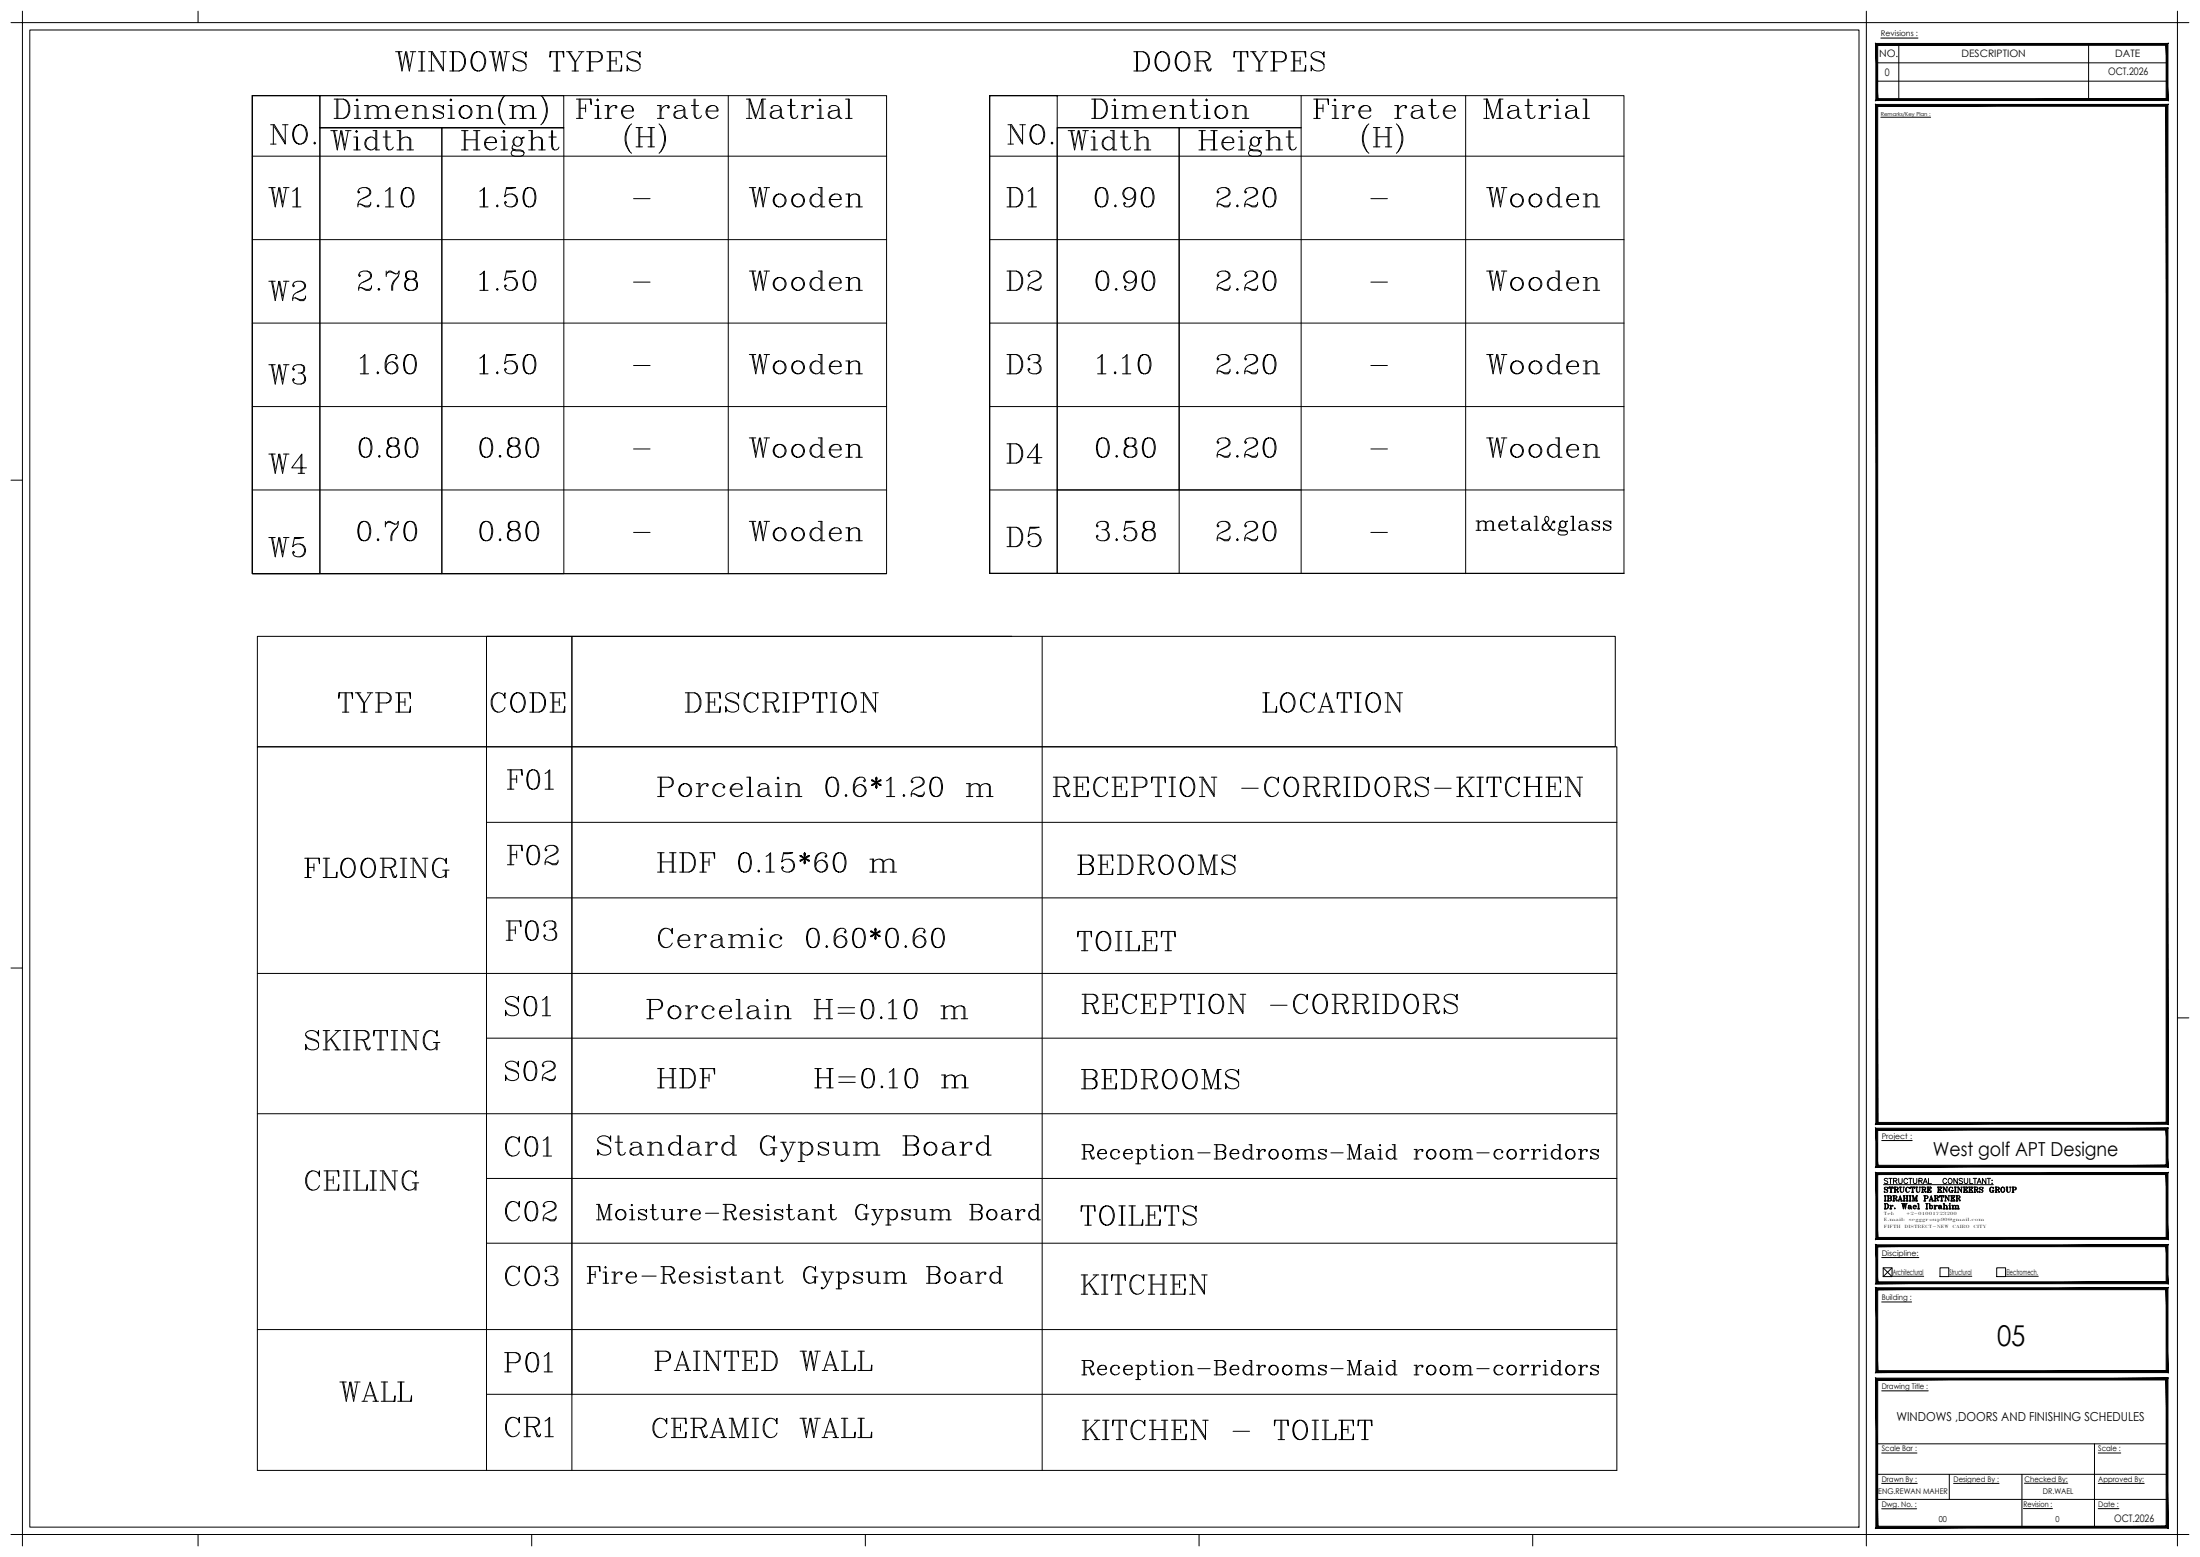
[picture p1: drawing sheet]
<svg xmlns="http://www.w3.org/2000/svg" width="1189mm" height="841mm" viewBox="0 0 1189 841" stroke-linecap="round" stroke-linejoin="round" font-family="sans-serif">
<!-- layer: X-SA-FRAME-GENERAL-A0$0$A-FRAM-MEDM -->
<g fill="none" stroke="#000" stroke-width=".54">
<path d="M12 12h1165v817h-1165zM1009 12v817M1014 34h157M1026 24v30M1129 24v30M1014 44h157M1048 685h5v5h-5zM1079 685h5v5h-5zM1014 780h157M1132 780v45M1014 796h157M1053 796v14"/>
<path d="M1093 796v29M1014 810h157"/>
</g>
<!-- layer: X-SA-FRAME-GENERAL-A0$0$A-FRAM-XLIT -->
<g fill="none" stroke="#000" stroke-width=".54">
<path d="M12 6v6h-6M16 16h989v809h-989zM107 6v6M1009 6v6M1177 6v6h6M6 259h6M6 523h6M1177 550h6M6 829h6v6M107 829v6M287 829v6M468 829v6"/>
<path d="M648 829v6M828 829v6M1009 829v6M1183 829h-6v6"/>
</g>
<!-- layer: X-SA-FRAME-GENERAL-A0$0$A-FRAM-TEXT -->
<g fill="none" stroke="#000" stroke-width=".54">
<path d="M1016 21h20M1016 63h27M1017 616h16M1017 679h20M1023 689h17M1053 689h13M1084 689h17M1017 703h16M1017 751h25M1017 785h19M1134 785h12M1017 815h19"/>
<path d="M1017 801h19M1056 801h24M1093 815h16M1094 801h23M1134 815h11M1134 801h25"/>
</g>
<!-- layer: X-SA-FRAME-GENERAL-A0$0$A-FRAM-XLIT -->
<g fill="#000" stroke="#000" stroke-width=".54">
<path d="M1015 24h156l1-1zM1014 23h158l-157 1zM1014 23l1 30v-29zM1014 23l1 30-1 1zM1015 53l-1 1 157-1zM1014 54l157-1 1 1zM1171 24v29l1 1zM1171 24l1-1v31z"/>
<path d="M1014 56l1 1 157-1zM1015 57l157-1-1 1zM1172 56l-1 1 1 550zM1171 57l1 550-1-1zM1014 607h158l-1-1zM1014 607l1-1h156zM1014 56v551l1-1zM1014 56l1 1v549z"/>
<path d="M1014 609l1 1 157-1zM1015 610l157-1-1 1zM1172 609l-1 1 1 20zM1171 610l1 20-1-1zM1014 630h158l-1-1zM1014 630l1-1h156zM1014 609v21l1-1zM1014 609l1 1v19z"/>
<path d="M1014 633l1 1 157-1zM1015 634l157-1-1 1zM1172 633l-1 1 1 35zM1171 634l1 35-1-1zM1014 669h158l-1-1zM1014 669l1-1h156zM1014 633v36l1-1zM1014 633l1 1v34z"/>
<path d="M1014 693l157-1h-156zM1014 693l157-1 1 1zM1171 673v19l1 1zM1171 673l1-1v21zM1015 673h156l1-1zM1014 672h158l-157 1zM1014 672l1 20v-19zM1014 672l1 20-1 1z"/>
<path d="M1015 697h156l1-1zM1014 696h158l-157 1zM1014 696l1 44v-43zM1014 696l1 44-1 1zM1015 740l-1 1 157-1zM1014 741l157-1 1 1zM1171 697v43l1 1zM1172 696v45l-1-44z"/>
<path d="M1015 745h156l1-1zM1014 744h158l-157 1zM1014 744l1 80v-79zM1014 744l1 80-1 1zM1014 825l157-1h-156zM1014 825l157-1 1 1zM1171 745v79l1 1zM1171 745l1-1v81z"/>
</g>
<!-- layer: WWTP Cadr$0$TB-TITLE-2 -->
<path d="M1018 640h59" fill="none" stroke="#000" stroke-width=".54"/>
<!-- layer: A0-INT DIMENTION -->
<g fill="none" stroke="#000" stroke-width=".54">
<path d="M136 52v258h37v-258h-37h343v258h-343zM173 52h132v17h-132zM394 52v258M535 52v258h36v-258h-36h343v258h-343zM703 52v258M792 52v258M173 69h66v241h-66zM173 69h132M239 69h66v241h-66zM571 69h132M637 69v241M136 84h343"/>
<path d="M535 84h343M136 129h343M535 129h343M136 175h343M535 175h343M136 220h343M535 220h343M136 265h343M535 265h343M571 265h66v-196h-66v241M136 310h343M535 310h343"/>
</g>
<!-- layer: A0-WIN TAG -->
<g fill="none" stroke="#000" stroke-width=".54">
<path d="M340 68a13 13 0 0 0 0 14M341 67a11 11 0 0 0 0 16M344 79h3M345 69v10M346 69v10M346 74h6M350 79h4M352 69v10M356 67a11 11 0 0 1 0 16M357 68a13 13 0 0 1 0 14M739 68a13 13 0 0 0 0 14M740 67a11 11 0 0 0 0 16"/>
<path d="M742 79h4M744 69v10M744 74h6M749 79h3M750 69v10M751 69v10M755 67a11 11 0 0 1 0 16M756 68a13 13 0 0 1 0 14M342 107h9M741 107h9M342 152h9M741 152h9"/>
<path d="M342 197h9M741 197h9M342 243h9M741 243h9M342 288h9M741 288h9"/>
</g>
<!-- layer: 0 -->
<g fill="none" stroke="#000" stroke-width=".54">
<path d="M139 344h734v59h-734zM547 344h-238v450M563 344v450M139 403h735v391h-735zM263 444h611M263 485h611M139 526h735M263 561h611M139 602h735M263 637h611M263 672h611M139 718h735"/>
<path d="M263 753h611M309 753v-409h-46v450"/>
</g>
<text font-size="22.5" x="180" y="69">Dimension(m)</text>
<g font-size="20.3">
<text x="248" y="86">Height</text>
<text x="647" y="86">Height</text>
</g>
<text font-size="19.8" x="322" y="629">Standard Gypsum Board</text>
<text font-size="17.6" x="316" y="697">Fire-Resistant Gypsum Board</text>
<text font-size="16.3" x="321" y="663">Moisture-Resistant Gypsum Board</text>
<g font-size="15.9">
<text x="310" y="65">Fire rate</text>
<text x="403" y="65">Matrial</text>
<text x="589" y="65">Dimention</text>
<text x="709" y="65">Fire rate</text>
<text x="801" y="65">Matrial</text>
<text x="145" y="79">NO.</text>
<text x="178" y="82">Width</text>
<text x="544" y="79">NO.</text>
<text x="576" y="82">Width</text>
<text x="144" y="164">W2</text>
<text x="194" y="203">1.60</text>
<text x="259" y="203">1.50</text>
<text x="404" y="203">Wooden</text>
<text x="543" y="203">D3</text>
<text x="592" y="203">1.10</text>
<text x="657" y="203">2.20</text>
<text x="803" y="203">Wooden</text>
<text x="144" y="209">W3</text>
<text x="193" y="248">0.80</text>
<text x="259" y="248">0.80</text>
<text x="404" y="248">Wooden</text>
<text x="543" y="252">D4</text>
<text x="592" y="248">0.80</text>
<text x="657" y="248">2.20</text>
<text x="803" y="248">Wooden</text>
<text x="182" y="386">TYPE</text>
<text x="265" y="386">CODE</text>
<text x="369" y="386">DESCRIPTION</text>
<text x="682" y="386">LOCATION</text>
<text x="273" y="428">F01</text>
<text x="355" y="431">Porcelain 0.6*1.20 m</text>
<text x="568" y="431">RECEPTION -CORRIDORS-KITCHEN</text>
<text x="273" y="468">F02</text>
<text x="355" y="472">HDF 0.15*60 m</text>
<text x="272" y="550">S01</text>
<text x="164" y="568">SKIRTING</text>
<text x="272" y="585">S02</text>
<text x="583" y="589">BEDROOMS</text>
<text x="272" y="626">C01</text>
<text x="164" y="644">CEILING</text>
<text x="272" y="661">C02</text>
<text x="272" y="696">CO3</text>
<text x="353" y="742">PAINTED WALL</text>
<text x="352" y="778">CERAMIC WALL</text>
<text x="584" y="779">KITCHEN - TOILET</text>
</g>
<text font-size="15.5" x="1079" y="727">05</text>
<g font-size="15.4">
<text x="213" y="40">WINDOWS TYPES</text>
<text x="612" y="40">DOOR TYPES</text>
<text x="144" y="113">W1</text>
<text x="193" y="113">2.10</text>
<text x="259" y="113">1.50</text>
<text x="404" y="113">Wooden</text>
<text x="543" y="113">D1</text>
<text x="591" y="113">0.90</text>
<text x="657" y="113">2.20</text>
<text x="803" y="113">Wooden</text>
<text x="193" y="158">2.78</text>
<text x="259" y="158">1.50</text>
<text x="404" y="158">Wooden</text>
<text x="543" y="158">D2</text>
<text x="591" y="158">0.90</text>
<text x="657" y="158">2.20</text>
<text x="803" y="158">Wooden</text>
<text x="144" y="257">W4</text>
<text x="193" y="293">0.70</text>
<text x="259" y="293">0.80</text>
<text x="404" y="293">Wooden</text>
<text x="592" y="293">3.58</text>
<text x="657" y="293">2.20</text>
<text x="797" y="290">metal&amp;glass</text>
<text x="543" y="296">D5</text>
<text x="144" y="302">W5</text>
<text x="581" y="473">BEDROOMS</text>
<text x="164" y="475">FLOORING</text>
<text x="273" y="509">F03</text>
<text x="355" y="513">Ceramic 0.60*0.60</text>
<text x="581" y="515">TOILET</text>
<text x="349" y="551">Porcelain H=0.10 m</text>
<text x="584" y="549">RECEPTION -CORRIDORS</text>
<text x="355" y="589">HDF H=0.10 m</text>
<text x="584" y="630">Reception-Bedrooms-Maid room-corridors</text>
<text x="583" y="663">TOILETS</text>
<text x="583" y="700">KITCHEN</text>
<text x="272" y="742">P01</text>
<text x="584" y="746">Reception-Bedrooms-Maid room-corridors</text>
<text x="183" y="758">WALL</text>
<text x="272" y="777">CR1</text>
</g>
<text font-size="10.4" x="1045" y="624">West golf APT Designe</text>
<text font-size="8.4" x="1017" y="691">X</text>
<text font-size="6.7" x="1025" y="768">WINDOWS ,DOORS AND FINISHING SCHEDULES</text>
<text font-size="6.6" x="1017" y="641">STRUCTURAL CONSULTANT:</text>
<g font-size="6.2">
<text x="1017" y="645">STRUCTURE ENGINEERS GROUP</text>
<text x="1017" y="650">IBRAHIM PARTNER</text>
<text x="1017" y="654">Dr. Wael Ibrahim</text>
</g>
<g font-size="5.6">
<text x="1019" y="41">0</text>
<text x="1139" y="40">OCT.2026</text>
<text x="1142" y="822">OCT.2026</text>
</g>
<g font-size="5.5">
<text x="1015" y="31">NO.</text>
<text x="1060" y="31">DESCRIPTION</text>
<text x="1143" y="31">DATE</text>
</g>
<g font-size="4.5">
<text x="1048" y="822">00</text>
<text x="1111" y="822">0</text>
</g>
<g font-size="4.3">
<text x="1015" y="807">ENG.REWAN MAHER</text>
<text x="1104" y="807">DR.WAEL</text>
</g>
<g font-size="4.2">
<text x="1016" y="20">Revisions :</text>
<text x="1017" y="615">Project :</text>
<text x="1017" y="678">Discipline:</text>
<text x="1023" y="688">Architectural</text>
<text x="1053" y="688">Structural</text>
<text x="1084" y="688">Electromech.</text>
<text x="1017" y="702">Building :</text>
<text x="1017" y="750">Drawing Title :</text>
<text x="1017" y="784">Scale Bar :</text>
<text x="1134" y="784">Scale :</text>
<text x="1017" y="800">Drawn By :</text>
<text x="1056" y="800">Designed By :</text>
<text x="1094" y="800">Checked By:</text>
<text x="1134" y="800">Approved By:</text>
<text x="1017" y="814">Dwg. No. :</text>
<text x="1093" y="814">Revision :</text>
<text x="1134" y="814">Date :</text>
</g>
<text font-size="2.9" x="1016" y="63">Remarks/Key Plan :</text>
<g font-size="2.3">
<text x="1018" y="660">E.mail:</text>
<text x="1018" y="656">Tel:</text>
<text x="1030" y="656">+2-01001723200</text>
<text x="1032" y="660">segggroup90@gmail.com</text>
<text x="1018" y="664">FIFTH</text>
<text x="1029" y="664">DISTRECT-NEW</text>
<text x="1055" y="664">CAIRO</text>
<text x="1066" y="664">CITY</text>
</g>
</svg>
